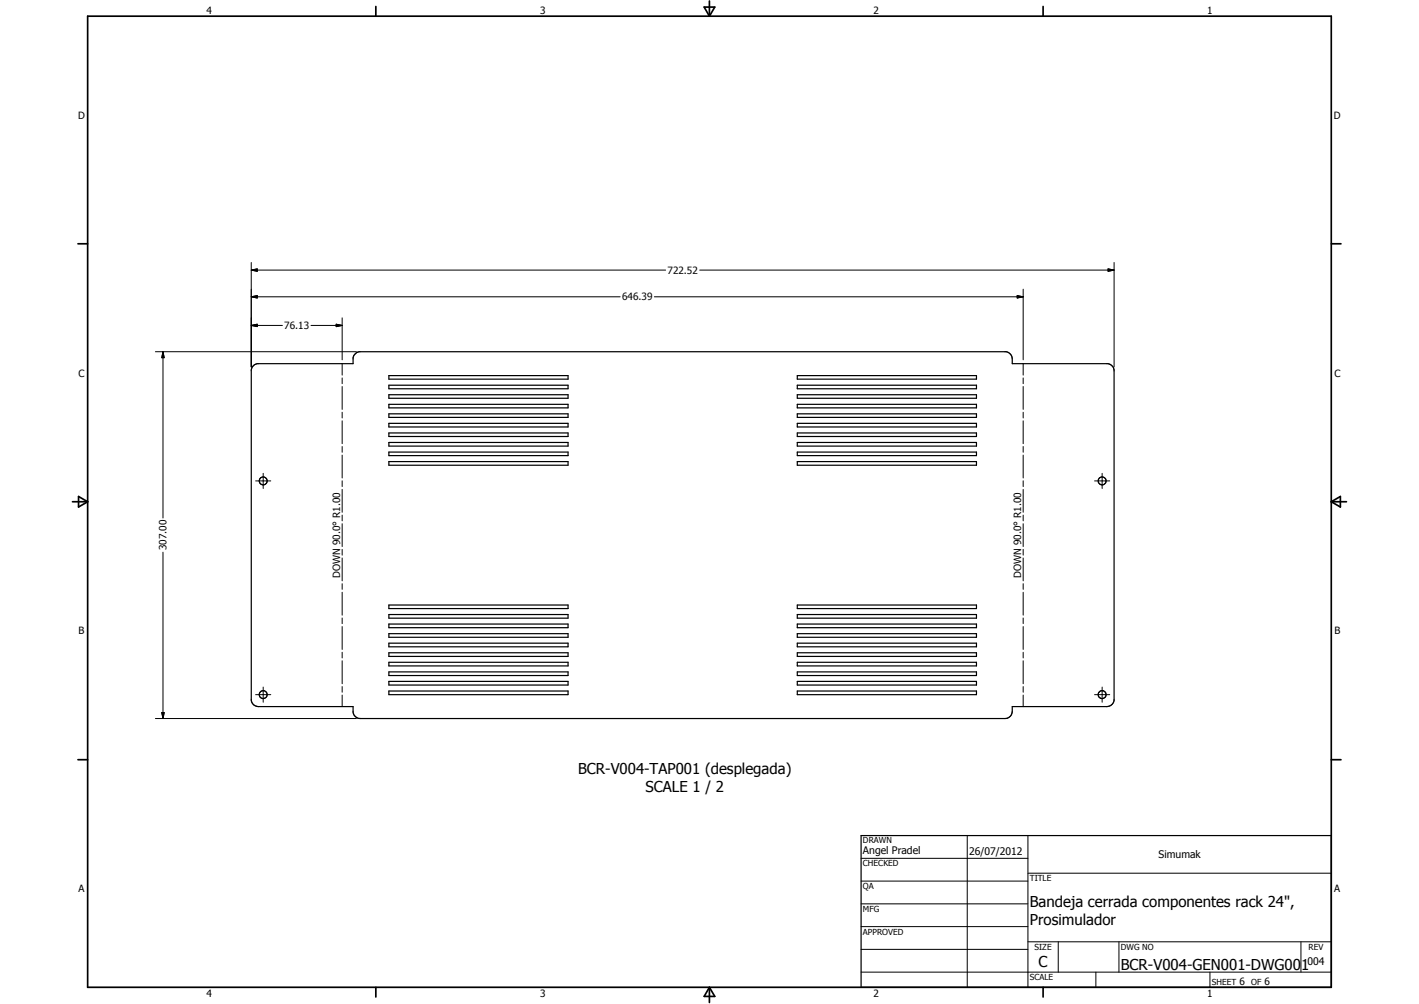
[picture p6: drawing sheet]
<svg xmlns="http://www.w3.org/2000/svg" width="594mm" height="420mm" viewBox="0 0 594 420" stroke-linecap="round" stroke-linejoin="round" font-family="sans-serif">
<g fill="none" stroke="#000" stroke-width=".51">
<path d="M105.8 153.3l.9-.7 1.1-.4h40v-2.4a3.2 3.2 0 0 1 2.6-2.6h270.8a3.1 3.1 0 0 1 2.6 3v2h40a3.2 3.2 0 0 1 2.6 2.6v138.3a3.1 3.1 0 0 1-3 2.6h-39.6v2a3 3 0 0 1-3 3h-270a3.1 3.1 0 0 1-3-2.6v-2.4h-39.6a3 3 0 0 1-3-2.6v-138.3zM162.8 157.2h75v1.5h-75zM333.8 157.2h75v1.5h-75zM162.8 169.2h75v1.5h-75zM162.8 161.2h75v1.5h-75zM162.8 165.2h75v1.5h-75zM162.8 173.2h75v1.5h-75zM162.8 177.2h75v1.5h-75zM333.8 161.2h75v1.5h-75zM333.8 165.2h75v1.5h-75zM333.8 169.2h75v1.5h-75zM333.8 173.2h75v1.5h-75z"/>
<path d="M333.8 177.2h75v1.5h-75zM162.8 181.2h75v1.5h-75zM162.8 189.2h75v1.5h-75zM162.8 185.2h75v1.5h-75zM162.8 193.2h75v1.5h-75zM333.8 181.2h75v1.5h-75zM333.8 185.2h75v1.5h-75zM333.8 189.2h75v1.5h-75zM333.8 193.2h75v1.5h-75zM162.8 253.2h75v1.5h-75zM162.8 257.2h75v1.5h-75zM333.8 253.2h75v1.5h-75z"/>
<path d="M333.8 257.2h75v1.5h-75zM162.8 261.2h75v1.5h-75zM162.8 265.2h75v1.5h-75zM162.8 269.2h75v1.5h-75zM162.8 273.2h75v1.5h-75zM162.8 277.2h75v1.5h-75zM333.8 261.2h75v1.5h-75zM333.8 265.2h75v1.5h-75zM333.8 269.2h75v1.5h-75zM333.8 273.2h75v1.5h-75zM333.8 277.2h75v1.5h-75zM162.8 281.2h75v1.5h-75z"/>
<path d="M162.8 285.2h75v1.5h-75zM162.8 289.2h75v1.5h-75zM333.8 281.2h75v1.5h-75zM333.8 285.2h75v1.5h-75zM333.8 289.2h75v1.5h-75zM360.5 349.7h196.9v63.5h-196.9z"/>
<circle cx="110.2" cy="201.3" r="1.66"/>
<circle cx="461.4" cy="201.2" r="1.64"/>
<circle cx="110.2" cy="290.7" r="1.64"/>
<circle cx="461.4" cy="290.7" r="1.65"/>
</g>
<g fill="none" stroke="#000" stroke-width=".42">
<path d="M105.2 113l2.5-.5v1zM105.2 109.9v43.7M105.2 113h173.5M292.9 113h173.5M463.9 112.5l2.5 .5-2.5 .5zM466.4 109.9v43.7M105.2 136.2l2.5-.5v1zM105.2 124.2l2.5-.5v1zM105.2 136.2h13M105.2 124.2h154.4M130.2 136.2h13M140.8 135.7l2.4 .5-2.4 .5z"/>
<path d="M143.2 133v17.6M273.9 124.2h154.5M425.9 123.7l2.5 .5-2.5 .5zM428.4 121v29.6M65.1 147.2h84.1M68.2 147.2l.5 2.5h-1zM68.2 147.2v69.6M143.2 152.2v4.8M143.2 158.2v2.4M428.4 152.2v4.8M428.4 158.2v2.4M143.2 161.8v9.5"/>
<path d="M143.2 172.5v2.4M143.2 176.1v9.6M428.4 161.8v9.5M428.4 172.5v2.4M428.4 176.1v9.6M110.2 198.1v6.3M143.2 186.9v2.4M143.2 190.5v9.5M428.4 186.9v2.4M428.4 190.5v9.5M461.4 198.1v6.3M107 201.3h6.4"/>
<path d="M143.2 201.2v2.4M143.2 204.8v9.6M143.2 215.6v2.4M143.2 219.2v9.5M428.4 201.2v2.4M428.4 204.8v9.6M428.4 215.6v2.4M428.4 219.2v9.5M458.2 201.3h6.4M68.2 231.1v69.6M143.2 229.9v2.4M143.2 233.5v9.6"/>
<path d="M428.4 229.9v2.4M428.4 233.5v9.6M143.2 244.3v2.3M143.2 247.9v9.5M143.2 258.6v2.4M428.4 244.3v2.3M428.4 247.9v9.5M428.4 258.6v2.4M143.2 262.2v9.6M143.2 273v2.3M143.2 276.5v9.6M428.4 262.2v9.6"/>
<path d="M428.4 273v2.3M428.4 276.5v9.6M67.7 298.2h1l-.5 2.5zM107 290.7h6.4M110.2 287.5v6.4M143.2 287.3v2.4M143.2 290.9v4.8M428.4 287.3v2.4M428.4 290.9v4.8M458.2 290.7h6.4M461.4 287.5v6.4M65.1 300.7h84.1"/>
<path d="M360.5 359.2h69.9M405 349.7v63.5M430.4 349.7v63.5M360.5 368.7h69.9M360.5 378.2h69.9M430.4 365.4h127M360.5 387.8h69.9M360.5 397.3h69.9M430.4 394.1h127M443.1 394.1v12.7M468.5 394.1v12.7M544.7 394.1v12.7"/>
<path d="M360.5 406.8h196.9M458.8 406.8v6.4M506.6 406.8v6.4"/>
</g>
<g fill="none" stroke="#000" stroke-width=".71">
<path d="M36.7 6.8h520.7v406.4h-520.7zM157.3 2.7v4.1M294.8 3h4.4l-2.2 3.8zM297 .4v6.4M436.7 2.7v4.1M32.6 102h4.1M557.4 102h4M30.3 210h6.4M32.9 207.8l3.8 2.2-3.8 2.2zM557.4 210h6.3M557.4 210l3.8-2.2v4.4zM32.6 317.9h4.1"/>
<path d="M557.4 317.9h4M157.3 413.2v4M297 413.2v6.3M297 413.2l2.2 3.8h-4.4zM436.7 413.2v4"/>
</g>
<path d="M105.2 113l2.5-.5v1zM463.9 112.5l2.5 .5-2.5 .5zM105.2 136.2l2.5-.5v1zM105.2 124.2l2.5-.5v1zM140.8 135.7l2.4 .5-2.4 .5zM425.9 123.7l2.5 .5-2.5 .5zM68.2 147.2l.5 2.5h-1zM67.7 298.2h1l-.5 2.5z" fill="#000"/>
<g font-size="6.3">
<text x="242" y="323.8">BCR-V004-TAP001 (desplegada)</text>
<text x="270.2" y="331.3">SCALE 1 / 2</text>
<text x="431.1" y="379.4">Bandeja cerrada componentes rack 24&quot;,</text>
<text x="431.1" y="386.9">Prosimulador</text>
<text x="434.8" y="404.7">C</text>
<text x="469.2" y="406">BCR-V004-GEN001-DWG001</text>
</g>
<g font-size="4.4">
<text x="361.3" y="357.5">Angel Pradel</text>
<text x="405.7" y="357.7">26/07/2012</text>
<text x="485" y="359.2">Simumak</text>
<text x="547.4" y="403.9">004</text>
</g>
<g font-size="4.2">
<text x="86.4" y="5.8">4</text>
<text x="226.1" y="5.8">3</text>
<text x="365.7" y="5.8">2</text>
<text x="505.4" y="5.8">1</text>
<text x="32.8" y="49.6">D</text>
<text x="558.5" y="49.6">D</text>
<text x="279.5" y="114.6">722.52</text>
<text x="260.4" y="125.7">646.39</text>
<text x="119" y="137.8">76.13</text>
<text x="32.9" y="157.6">C</text>
<text x="558.7" y="157.6">C</text>
<text x="69.8" y="230.3" transform="rotate(-90 69.8 230.3)">307.00</text>
<text x="142.4" y="241.9" transform="rotate(-90 142.4 241.9)">DOWN 90.0° R1.00</text>
<text x="427.5" y="241.9" transform="rotate(-90 427.5 241.9)">DOWN 90.0° R1.00</text>
<text x="32.9" y="265.5">B</text>
<text x="558.7" y="265.5">B</text>
<text x="32.9" y="373.4">A</text>
<text x="558.6" y="373.4">A</text>
<text x="518.9" y="412.3">6</text>
<text x="529.4" y="412.3">6</text>
<text x="86.4" y="417.2">4</text>
<text x="226.1" y="417.2">3</text>
<text x="365.7" y="417.2">2</text>
<text x="505.4" y="417.2">1</text>
</g>
<g font-size="3.5">
<text x="361.3" y="353">DRAWN</text>
<text x="361.3" y="362.5">CHECKED</text>
<text x="431.1" y="368.7">TITLE</text>
<text x="361.3" y="372.1">QA</text>
<text x="361.3" y="381.6">MFG</text>
<text x="361.3" y="391.1">APPROVED</text>
<text x="433.1" y="397.5">SIZE</text>
<text x="469.2" y="397.5">DWG NO</text>
<text x="547.9" y="397.4">REV</text>
<text x="431.1" y="410.2">SCALE</text>
<text x="507.3" y="412.3">SHEET</text>
<text x="523.8" y="412.3">OF</text>
</g>
</svg>
